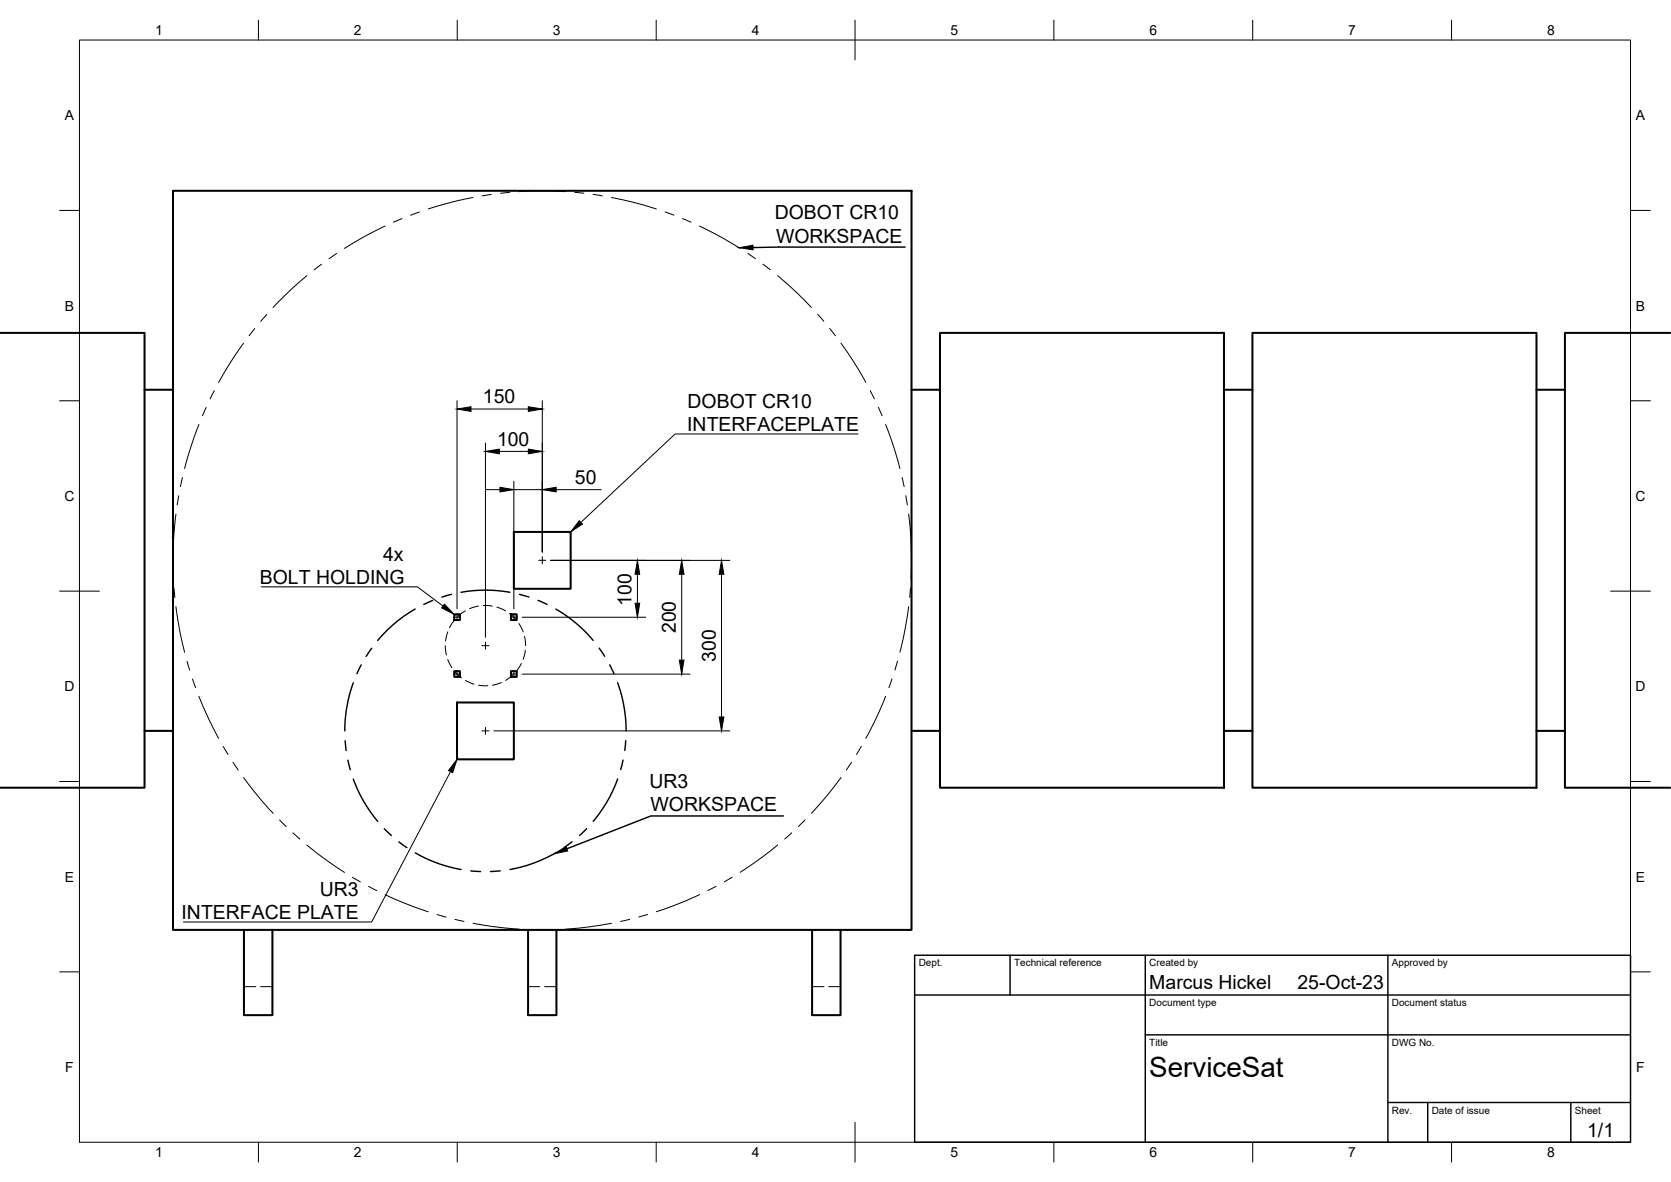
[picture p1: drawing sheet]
<svg xmlns="http://www.w3.org/2000/svg" width="420mm" height="297mm" viewBox="0 0 420 297" stroke-linecap="round" stroke-linejoin="round" font-family="sans-serif">
<!-- layer: Visible -->
<g fill="none" stroke="#000" stroke-width=".51">
<path d="M43.5 47.9h185.7v185.8h-185.7zM0 83.7h36.3v114.3h-36.3M36.3 97.9h7.2M229.2 97.9h7.1M236.3 83.7h71.5v114.3h-71.5zM307.8 97.9h7.1M314.9 83.7h71.4v114.3h-71.4zM386.3 97.9h7.2M420 83.7h-26.5v114.3h26.5M129.2 133.7h14.3v14.3h-14.3zM114.2 154.4h1.4v1.4h-1.4zM128.5 154.4h1.4v1.4h-1.4z"/>
<path d="M114.2 168.7h1.4v1.4h-1.4zM114.9 176.5h14.3v14.3h-14.3zM128.5 168.7h1.4v1.4h-1.4zM36.3 183.7h7.2M229.2 183.7h7.1M307.8 183.7h7.1M386.3 183.7h7.2M61.3 233.7v21.4h7.2v-21.4M132.8 233.7v21.4h7.1v-21.4M204.2 233.7v21.4h7.1v-21.4"/>
</g>
<!-- layer: Hidden -->
<path d="M61.3 248h3M65.5 248h3M132.8 248h2.9M136.9 248h3M204.2 248h3M208.4 248h2.9" fill="none" stroke="#000" stroke-width=".25"/>
<!-- layer: Reference -->
<g fill="none" stroke="#000" stroke-width=".25">
<path d="M136.4 139.9v1.8M114 155.1h1.8M114.9 154.2v1.8M128.3 155.1h1.8M129.2 154.2v1.8M135.4 140.8h1.8M114 169.4h1.8M114.9 168.5v1.8M121.2 162.2h1.8M122.1 161.4v1.7M128.3 169.4h1.8M129.2 168.5v1.8"/>
<path d="M121.2 183.7h1.8M122.1 182.8v1.8"/>
</g>
<!-- layer: BORDER -->
<g fill="none" stroke="#000" stroke-width=".25">
<path d="M20 10.1h390v276.9h-390zM65 5.1v5M115 5.1v5M165 5.1v5M215 5.1v10M265 5.1v5M315 5.1v5M365 5.1v5M15 52.9h5M410 52.9h5M15 100.7h5M410 100.7h5"/>
<path d="M15 148.6h10M405 148.6h10M15 196.4h5M410 196.4h5M15 244.2h5M410 244.2h5M65 287v5M115 287v5M165 287v5M215 282.1v9.9M265 287v5M315 287v5"/>
<path d="M365 287v5"/>
</g>
<!-- layer: TITLEBLOCK -->
<path d="M230 240.1h180v46.9h-180zM230 250h180M254 240.1v9.9M288 240.1v46.9M349 240.1v46.9M288 260.1h122M349 277.1h61M359 277.1v9.9M395 277.1v9.9" fill="none" stroke="#000" stroke-width=".36"/>
<!-- layer: FD_Dimensions -->
<g fill="none" stroke="#000" stroke-width=".25">
<path d="M114.9 100.7v52.3M118.4 102.8h14.4M122.1 111.3v48.9M125.6 113.4h7.2M136.4 100.7v38M122.2 123h3.5M129.2 121v32M129.2 123h7.2M139.8 123h11.4M131.3 155.1h31.1M138.5 140.8h45M160.3 144.3v7.3"/>
<path d="M171.4 144.3v21.6M181.4 144.3v35.9M131.3 169.4h42.2M124.2 183.7h59.3"/>
</g>
<path d="M114.9 102.8l3.5-.6v1.2zM122.1 113.4l3.5-.5v1.1zM132.8 112.9l3.6 .5-3.6 .6zM132.8 102.2l3.6 .6-3.6 .6zM125.7 122.5l3.5 .5-3.5 .6zM136.4 123l3.4-.5v1.1zM160.3 140.8l.5 3.5h-1.1zM159.7 151.6h1.1l-.5 3.5zM171.4 140.8l.6 3.5h-1.2zM181.4 140.8l.6 3.5h-1.2zM170.8 165.9h1.2l-.6 3.5zM180.8 180.2h1.2l-.6 3.5z" fill="#000" stroke="#000" stroke-width=".25"/>
<!-- layer: Leaders -->
<path d="M145.6 130.9l.9 .8-3 2zM111.8 151.8l2.4 2.6-3.1-1.6zM114.9 190.8l-1.1 3.4-1-.6z" fill="#000" stroke="#000" stroke-width=".25"/>
<path d="M215.8 109.1h-46l-23.8 22.2M65.7 147.5h39.2l6.5 4.8M113.3 193.9l-19.8 37.8h-47.4" fill="none" stroke="#000" stroke-width=".25"/>
<!-- layer: Sketch2 -->
<g fill="none" stroke="#000" stroke-width=".25">
<path d="M112.6 158.8l-.6 2.3M114.3 155.8l-1.3 1.9M117 153.5l-1.9 1.4M120.3 152.3l-2.2 .7M121.5 152.2l2.3 .1M124.9 152.6l2.2 .9M128.1 154.2l1.7 1.6M130.5 156.7l1.1 2.1M131.9 159.9l.3 2.3M112 162.3l.2 2.3M112.6 165.7l1 2.1M114.3 168.7l1.7 1.7"/>
<path d="M117 171l2.2 .9M120.3 172.2l2.4 .1M126.1 171.5l-2.3 .7M129 169.6l-1.9 1.4M131.1 166.8l-1.3 1.9M132.1 163.4l-.5 2.3"/>
</g>
<!-- layer: Sketch3 -->
<g fill="none" stroke="#000" stroke-width=".25">
<path d="M96.8 56.8l-5.3 2.7-4.9 2.9M101.1 54.9l-2.2 .9M105.4 53.3l-2.1 .8M118.9 49.6l-4 .9-7.2 2M123.5 48.9l-2.3 .3M128.2 48.3l-2.3 .3M130.5 48.2l6.6-.2 5.1 .2M144.5 48.3l2.3 .3M149.1 48.9l2.3 .3M153.7 49.6l5.5 1.2 5.8 1.7M167.2 53.3l2.2 .8M171.6 54.9l2.2 .9"/>
<path d="M175.9 56.8l4 2 6.2 3.6M67.1 79l-1.5 1.8M77.2 69.3l-3.8 3.2-4.7 4.8M80.8 66.4l-1.8 1.4M84.6 63.7l-1.9 1.3M188 63.7l2 1.3M191.9 66.4l1.8 1.4M195.5 69.3l4.8 4.2 3.7 3.8M205.6 79l1.5 1.7M53.9 98.2l-1.1 2.1M61.2 86.3l-3.7 5.5-2.5 4.3M64.1 82.6l-1.5 1.8"/>
<path d="M208.6 82.5l1.5 1.9M211.5 86.2l3 4.4 3.2 5.5M218.8 98.2l1.1 2M50 106.6l-1.9 5.4-1.7 5.7M51.8 102.4l-.9 2.1M220.9 102.3l.9 2.2M222.7 106.6l2.3 6.7 1.3 4.4M44.2 129.2l-.4 4.6-.3 7M44.9 124.6l-.3 2.3M45.8 120l-.4 2.3M226.8 120l.5 2.3M227.8 124.6l.4 2.3"/>
<path d="M228.5 129.2l.5 6 .2 5.6M43.5 143.2l.1 2.3M43.8 147.8l.2 2.4M44.2 152.5l1.1 6.4 1.1 5M228.5 152.4l-.8 5.1-1.4 6.4M228.9 147.8l-.2 2.3M229.2 143.1l-.1 2.4M47 166.2l.7 2.2M48.4 170.6l.8 2.2M50 175l2.2 5 2.8 5.6M222.7 175l-2.8 6.3-2.2 4.2M224.3 170.6l-.8 2.2"/>
<path d="M225.7 166.1l-.7 2.3M56.1 187.6l1.2 2M58.6 191.6l1.3 1.9M61.2 195.4l4.5 5.7 3 3.3M211.5 195.4l-3.6 4.6-3.9 4.4M214.1 191.5l-1.3 2M216.6 187.6l-1.2 2M70.3 206.1l1.6 1.6M73.7 209.3l1.7 1.6M77.2 212.4l4.9 3.8 4.5 3M195.5 212.4l-3.8 3-5.6 3.8M199.1 209.3l-1.8 1.5"/>
<path d="M202.4 206l-1.6 1.7M88.6 220.5l2 1.1M92.7 222.7l2 1.1M96.8 224.8l4.8 2.1 6.1 2.2M109.9 229.8l2.2 .7M114.4 231l2.3 .6M119 232l6.9 1.1 4.6 .4M132.9 233.6l2.3 .1M139.9 233.6l-2.4 .1M153.8 232l-5.6 .9-6 .6M158.3 231l-2.3 .5M162.8 229.8l-2.2 .6"/>
<path d="M175.9 224.8l-6.1 2.6-4.7 1.7M180.1 222.7l-2.1 1.1M184.1 220.4l-2 1.2"/>
</g>
<g fill="none" stroke="#000" stroke-width=".36">
<path d="M104.4 153a35.3 35.3 0 0 0-9.4 8M108.8 150.9l-2.2 1M113.5 149.4l-2.4 .7M115.9 148.9a34.5 34.5 0 0 1 12.3 0M130.6 149.4l2.4 .6M135.3 150.9l2.3 1M139.7 153.1a34.3 34.3 0 0 1 9.4 7.8M88.8 171.6a34.9 34.9 0 0 0-2.1 12.1M90.8 167.1l-1.1 2.2M93.5 162.9l-1.4 2M150.7 162.9l1.3 2M153.3 167.1l1.1 2.2"/>
<path d="M155.3 171.6a35.7 35.7 0 0 1 2.1 12.1M86.8 186.2l.2 2.4M87.5 191l.6 2.4M88.8 195.8a34.6 34.6 0 0 0 6.2 10.6M155.3 195.8a34.2 34.2 0 0 1-6.1 10.6M156.7 191l-.6 2.4M157.3 186.1l-.2 2.5M96.6 208.3l1.8 1.7M100.3 211.6l2 1.4M104.4 214.3a35.1 35.1 0 0 0 11.5 4.2M118.4 218.8l2.4 .2M125.8 218.8l-2.5 .2"/>
<path d="M139.8 214.3a35.6 35.6 0 0 1-11.6 4.2M143.8 211.5l-1.9 1.5M147.5 208.2l-1.8 1.8"/>
</g>
<!-- layer: Sketch4 -->
<path d="M227.6 62.1l-38.2 .1" fill="none" stroke="#000" stroke-width=".36"/>
<!-- layer: Sketch5 -->
<path d="M139.3 214.6l3-1.8 .4 1.1z" fill="#000" stroke="#000" stroke-width=".25"/>
<path d="M197 205h-33.3l-21.2 8.3" fill="none" stroke="#000" stroke-width=".36"/>
<!-- layer: Sketch4 -->
<path d="M185.8 62.3l3.5-.7 .1 1.2z" fill="#000" stroke="#000" stroke-width=".25"/>
<text font-size="7" x="289" y="270.6">ServiceSat</text>
<g font-size="4.9">
<text x="194.8" y="55.1">DOBOT CR10</text>
<text x="195.1" y="61">WORKSPACE</text>
<text x="121.4" y="101.3">150</text>
<text x="172.9" y="102.5">DOBOT CR10</text>
<text x="125" y="112">100</text>
<text x="172.8" y="108.4">INTERFACEPLATE</text>
<text x="144.5" y="121.6">50</text>
<text x="96.3" y="140.9">4x</text>
<text x="65.3" y="146.8">BOLT HOLDING</text>
<text x="158.8" y="152.2" transform="rotate(-90 158.8 152.2)">100</text>
<text x="169.9" y="159.1" transform="rotate(-90 169.9 159.1)">200</text>
<text x="180" y="166.3" transform="rotate(-90 180 166.3)">300</text>
<text x="163.3" y="197.9">UR3</text>
<text x="163.6" y="203.8">WORKSPACE</text>
<text x="80.4" y="225.1">UR3</text>
<text x="45.7" y="231">INTERFACE PLATE</text>
<text x="289" y="248.5">Marcus Hickel</text>
<text x="326.2" y="248.5">25-Oct-23</text>
<text x="399.1" y="285.7">1/1</text>
</g>
<g font-size="3.5">
<text x="39" y="8.8">1</text>
<text x="89" y="8.8">2</text>
<text x="139" y="8.8">3</text>
<text x="189" y="8.8">4</text>
<text x="239" y="8.8">5</text>
<text x="289" y="8.8">6</text>
<text x="339" y="8.8">7</text>
<text x="389" y="8.8">8</text>
<text x="16.3" y="30.2">A</text>
<text x="411.3" y="30.2">A</text>
<text x="16.3" y="78">B</text>
<text x="411.3" y="78">B</text>
<text x="16.2" y="125.9">C</text>
<text x="411.2" y="125.9">C</text>
<text x="16.2" y="173.7">D</text>
<text x="411.2" y="173.7">D</text>
<text x="16.3" y="221.6">E</text>
<text x="411.3" y="221.6">E</text>
<text x="16.4" y="269.4">F</text>
<text x="411.4" y="269.4">F</text>
<text x="39" y="290.8">1</text>
<text x="89" y="290.8">2</text>
<text x="139" y="290.8">3</text>
<text x="189" y="290.8">4</text>
<text x="239" y="290.8">5</text>
<text x="289" y="290.8">6</text>
<text x="339" y="290.8">7</text>
<text x="389" y="290.8">8</text>
</g>
<g font-size="2.5">
<text x="231" y="242.9">Dept.</text>
<text x="255" y="242.9">Technical reference</text>
<text x="289" y="242.9">Created by</text>
<text x="350" y="242.9">Approved by</text>
<text x="289" y="252.8">Document type</text>
<text x="350" y="252.8">Document status</text>
<text x="289" y="262.9">Title</text>
<text x="350" y="262.9">DWG No.</text>
<text x="350" y="279.9">Rev.</text>
<text x="360" y="279.9">Date of issue</text>
<text x="396" y="279.9">Sheet</text>
</g>
</svg>
